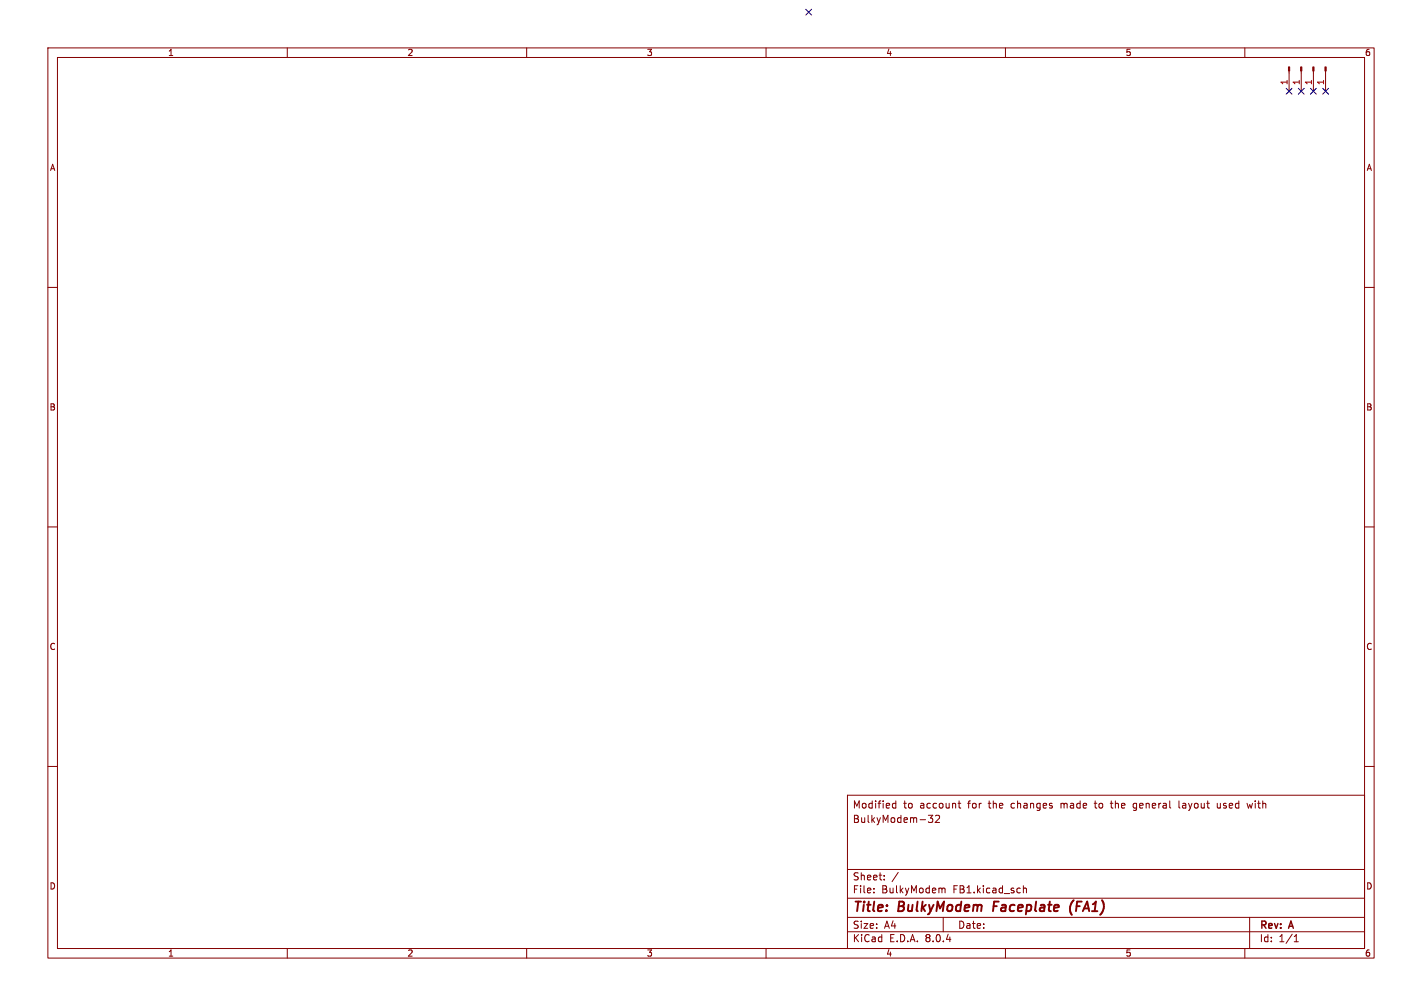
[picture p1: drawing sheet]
<svg xmlns="http://www.w3.org/2000/svg" width="297mm" height="210mm" viewBox="0 0 297 210" stroke-linecap="round" stroke-linejoin="round" font-family="sans-serif">
<g fill="none" stroke="#840000" stroke-width=".21">
<path d="M10 10h277v190h-277zM12 12h273v186h-273zM60 10v2M110 10v2M160 10v2M210 10v2M260 10v2M269.2 14.8v4.3M271.8 14.8v4.3M274.3 14.8v4.3M276.9 14.8v4.3M10 60h2"/>
<path d="M285 60h2M10 110h2M285 110h2M10 160h2M285 160h2M177 166h108v32h-108zM186.5 168.6l.2 .1 .4-.1M187.1 167.2v1.5M187.1 167.8l-.4-.1-.2 .1M193.9 170.2h.9l-.5 .6 .4 .1v.7l-.2 .1-.6-.1M195.4 170.3l.6-.1 .2 .4-.9 1.1h.9M200.1 167.7h.6"/>
<path d="M200.3 167.2v1.3l.4 .2M228.5 167.7h.6M231.9 167.7h.6M232.1 167.2v1.3l.2 .2M236.7 169.1l.4 .1M237.2 167.7l-.4 .1-.1 .2v.6l.5 .1M246.2 167.2v1.3l.3 .2M254.2 167.7l.1 .9 .4 .1 .2-.1M254.9 167.7v1M260.5 167.7l.2 1 .3-.7 .3 .7 .3-1M60 198v2M110 198v2"/>
<path d="M160 198v2M177 194.5h108M177 191.5h108M177 187.5h108M177 181.5h108M182.5 186.3v.1M182.5 185.5v.1M184.7 183.6v.1M184.7 182.8v.1M187.6 182.1l-1.3 2M196.7 185.6l.3-.2 .3 .1 .1 .9M197 191.5v3"/>
<path d="M210 198v2M213.7 185.5l.3-.1 .3 .1 .1 .9M213.7 184.9v1.5M260 198v2M261 191.5v6.5M270.3 196.6h.9M270.3 195.5l.4-.4v1.5"/>
</g>
<path d="M207.6 188.2l-.2 2M224.3 187.9a2.35 2.35 0 0 0-.4 3.1" fill="none" stroke="#840000" stroke-width=".4"/>
<g fill="#840000" stroke="#840000" stroke-width=".21">
<path d="M276.7 14h.3v.8h-.3z"/>
<path d="M274.2 14h.2v.8h-.2z"/>
<path d="M271.7 14h.2v.8h-.2z"/>
<path d="M269.1 14h.3v.8h-.3z"/>
</g>
<path d="M168.3 1.9l1.2 1.2M169.5 1.9l-1.2 1.2M268.6 18.4l1.2 1.3M269.8 18.4l-1.2 1.3M271.2 18.4l1.2 1.3M272.4 18.4l-1.2 1.3M273.7 18.4l1.2 1.3M274.9 18.4l-1.2 1.3M276.3 18.4l1.2 1.3M277.5 18.4l-1.2 1.3" fill="none" stroke="#000084" stroke-width=".21"/>
<g font-size="2.8" fill="#840000">
<text x="178" y="190.9">Title:</text>
<text x="187.7" y="190.9">BulkyModem</text>
<text x="208.3" y="190.9">Faceplate</text>
<text x="225.1" y="190.9">(FA1)</text>
</g>
<g font-size="2.1" fill="#840000">
<text x="178" y="172">BulkyModem-32</text>
<text x="178" y="169">Modified</text>
<text x="188.7" y="169">to</text>
<text x="192.2" y="169">account</text>
<text x="202.3" y="169">for</text>
<text x="206.8" y="169">the</text>
<text x="211.6" y="169">changes</text>
<text x="222.1" y="169">made</text>
<text x="229.4" y="169">to</text>
<text x="232.9" y="169">the</text>
<text x="237.7" y="169">general</text>
<text x="247.4" y="169">layout</text>
<text x="255.5" y="169">used</text>
<text x="262" y="169">with</text>
<text x="178" y="184">Sheet:</text>
<text x="178" y="186.7">File:</text>
<text x="184.1" y="186.7">BulkyModem</text>
<text x="199.1" y="186.7">FB1.kicad_sch</text>
<text x="178" y="196.9">KiCad</text>
<text x="178" y="194.1">Size:</text>
<text x="184.7" y="194.1">A4</text>
<text x="185.7" y="196.9">E.D.A.</text>
<text x="193.3" y="196.9">8.0.4</text>
<text x="200" y="194.1">Date:</text>
<text x="263" y="194.3">Rev:</text>
<text x="263" y="196.9">Id:</text>
<text x="267.1" y="196.9">1/1</text>
<text x="269.4" y="194.3">A</text>
</g>
<g font-size="1.8" fill="#840000">
<text x="35" y="11.9">1</text>
<text x="85" y="11.9">2</text>
<text x="135" y="11.9">3</text>
<text x="185" y="11.9">4</text>
<text x="235" y="11.9">5</text>
<text x="285" y="11.9">6</text>
<text x="10.3" y="35.9">A</text>
<text x="285.3" y="35.9">A</text>
<text x="10.3" y="85.9">B</text>
<text x="285.3" y="85.9">B</text>
<text x="10.3" y="135.9">C</text>
<text x="285.3" y="135.9">C</text>
<text x="10.3" y="185.9">D</text>
<text x="285.3" y="185.9">D</text>
<text x="35" y="199.9">1</text>
<text x="85" y="199.9">2</text>
<text x="135" y="199.9">3</text>
<text x="185" y="199.9">4</text>
<text x="235" y="199.9">5</text>
<text x="285" y="199.9">6</text>
</g>
<g font-size="1.8" fill="#a90000">
<text x="269" y="17.9" transform="rotate(-90 269 17.9)">1</text>
<text x="271.5" y="17.9" transform="rotate(-90 271.5 17.9)">1</text>
<text x="274.1" y="17.9" transform="rotate(-90 274.1 17.9)">1</text>
<text x="276.6" y="17.9" transform="rotate(-90 276.6 17.9)">1</text>
</g>
</svg>
